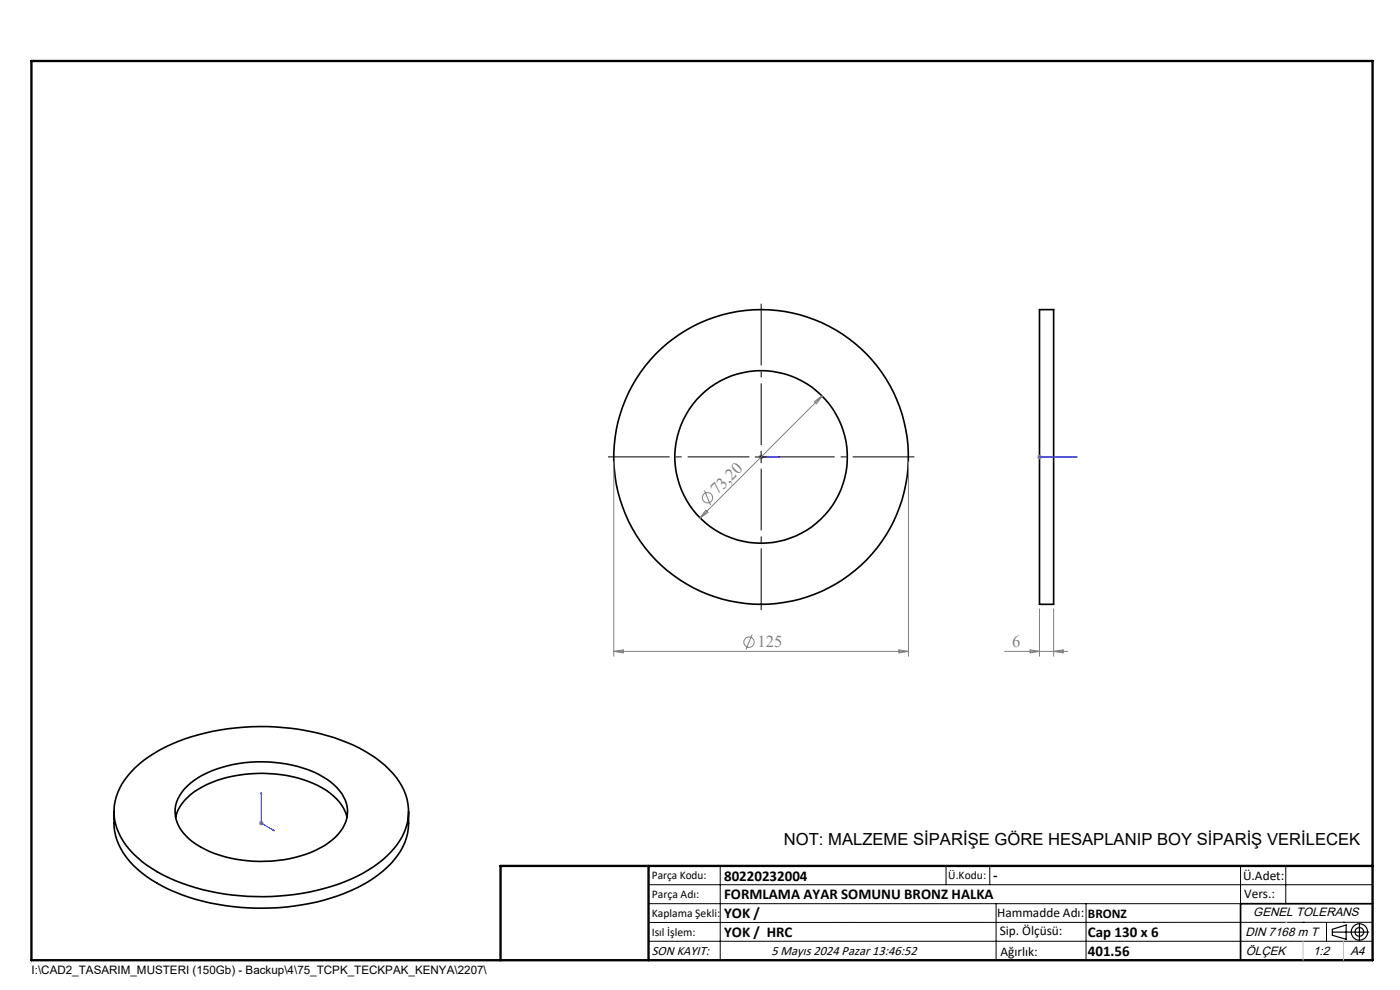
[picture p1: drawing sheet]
<svg xmlns="http://www.w3.org/2000/svg" width="297mm" height="210mm" viewBox="0 0 297 210" stroke-linecap="round" stroke-linejoin="round" font-family="sans-serif">
<g fill="none" stroke="#000" stroke-width=".35">
<path d="M220.5 65.7h3v62.5h-3zM24.2 172.1a13.8 13.8 0 0 0 5.9 13.1 38 38 0 0 0 19.1 7.1 48.5 48.5 0 0 0 27.7-4.6 19.8 19.8 0 0 0 9-9 14.9 14.9 0 0 0 .8-6.6M28.7 162.8a34.9 34.9 0 0 1 18.1-8 49.4 49.4 0 0 1 29.5 3.9 19.5 19.5 0 0 1 9.8 9.9 11.6 11.6 0 0 1-3.1 12.1 30.5 30.5 0 0 1-15.8 8.2 50.3 50.3 0 0 1-32.7-3.3 20.4 20.4 0 0 1-9.3-8.9 11.5 11.5 0 0 1 2.7-13.1zM37.3 173.4a10 10 0 0 1 5.7-6.5 28.3 28.3 0 0 1 26.3 .8 9.8 9.8 0 0 1 4.3 5.7M39.1 167.3a19.9 19.9 0 0 1 11.6-5.3 27.6 27.6 0 0 1 18.6 3.2 8.4 8.4 0 0 1 4.4 7.5 9.3 9.3 0 0 1-4.9 6.7 28.7 28.7 0 0 1-24.4 1.2 12.1 12.1 0 0 1-6.8-6.1 6.7 6.7 0 0 1 1.5-7.2zM291.2 191.7h-28v12"/>
<circle cx="161.5" cy="96.9" r="31.3"/>
<circle cx="161.5" cy="97" r="18.3"/>
</g>
<g fill="none" stroke="#808080" stroke-width=".21">
<path d="M130.2 97.9v41.3M161 96.9h1M161.1 96.6l.7 .7M161.5 96.4v1M172.8 85.2l1.6-1.2-1.2 1.6zM174.4 84l-25.9 25.9M192.7 97.9v41.3M220 96.9h1.1M220.2 96.6l.7 .7M220.5 96.4v1M220.9 96.6l-.7 .7M149.4 104l1.3 3.1"/>
<path d="M149.7 108.2l.5 .5-1.7 1.2zM130.2 138.2h62.5M130.2 138.2l2-.3v.6zM159.5 134.6l-1.2 3.2M190.7 137.9l2 .3-2 .3zM213.1 138.2h13.4M218.5 137.9l2 .3-2 .3zM220.5 129.2v10M223.5 129.2v10M223.5 138.2l2-.3v.6zM54.9 174.6h1.1M55.1 174.3l.7 .7"/>
<path d="M55.4 174.1v1M55.8 174.3l-.7 .7"/>
<circle cx="150.1" cy="105.6" r="1.1"/>
<circle cx="158.9" cy="136.2" r="1.09"/>
</g>
<g fill="none" stroke="#000" stroke-width=".25">
<path d="M282.6 197.7h7.8M282.6 197.1l3-.9v3l-3-.8zM288.4 195.8v3.8M106.2 203.7h185"/>
<circle cx="288.4" cy="197.7" r="1.74"/>
<circle cx="288.4" cy="197.7" r=".93"/>
</g>
<path d="M161.4 96.9h.2zM161.5 96.9h.1M161.5 96.9h4M165.5 96.9h-.4h.4M220.4 96.9h.2zM220.5 96.9h.1M220.5 96.9h8M228.5 96.9h-.4h.4M55.4 168.1l.1 .3h-.1zM55.4 168.1v6.5l2.8 1.6M58 176l.2 .2h-.2z" fill="none" stroke="#00f" stroke-width=".21"/>
<path d="M159 96.9h-30M161.5 94.4v-30M161.5 99.4v30M164 96.9h30" fill="none" stroke="#000" stroke-width=".21" stroke-dasharray="15.2 1.3 1.3 1.3" stroke-dashoffset="2.1" stroke-linecap="butt"/>
<g fill="none" stroke="#000" stroke-width=".21">
<path d="M160.2 96.9h2.5M161.5 95.7v2.5M137.6 187.7h153.6M137.6 191.7h153.6M137.6 199.7h153.6M152.8 183.7v20M200.7 183.7v4M210 183.7v4M211.3 191.7v12M230.4 191.7v12M263.2 183.7v20M272.8 183.7v8"/>
<path d="M276.4 195.6h.1M281.4 195.6v4.1M285 195.6h.1M291.2 195.6l-153.6 .1"/>
</g>
<path d="M6.7 12.9h284.5v190.8h-284.5zM137.6 183.7v20M291.2 183.7h-185v20" fill="none" stroke="#000" stroke-width=".5"/>
<path d="M276.4 199.7v4M285 199.7v4" fill="none" stroke="#c0c0c0" stroke-width=".21"/>
<path d="M272.8 195.6h.1" fill="none" stroke="#c0c0c0" stroke-width=".25"/>
<g fill="#00f">
<path d="M165.1 96.9h.4zM161.4 96.9h.2z"/>
<path d="M220.4 96.9h.2zM228.1 96.9h.4zM58 176l.2 .2h-.2zM55.4 168.1l.1 .3h-.1z"/>
</g>
<g font-size="3.5" fill="#808080">
<text x="152.2" y="105.1" transform="rotate(-45 152.2 105.1)">73,20</text>
<text x="160.7" y="137.3">125</text>
<text x="214.7" y="137.3">6</text>
</g>
<text font-size="3.5" x="166.3" y="179.3">NOT: MALZEME SİPARİŞE GÖRE HESAPLANIP BOY SİPARİŞ VERİLECEK</text>
<g font-size="3.2">
<text x="153.6" y="186.8">80220232004</text>
<text x="153.6" y="190.8">FORMLAMA AYAR SOMUNU BRONZ HALKA</text>
<text x="210.7" y="186.6">-</text>
<text x="153.6" y="194.8">YOK /</text>
<text x="153.6" y="198.8">YOK / HRC</text>
<text x="230.8" y="198.7">Cap 130 x 6</text>
<text x="230.8" y="202.8">401.56</text>
</g>
<g font-size="2.8">
<text x="263.7" y="186.7">Ü.Adet:</text>
<text x="263.9" y="190.5">Vers.:</text>
<text x="211.5" y="194.5">Hammadde Adı:</text>
<text x="230.8" y="194.7">BRONZ</text>
<text x="138.3" y="202.6">SON KAYIT:</text>
<text x="163.6" y="202.6">5 Mayıs 2024 Pazar 13:46:52</text>
<text x="212.1" y="198.4">Sip. Ölçüsü:</text>
<text x="212.2" y="202.7">Ağırlık:</text>
</g>
<g font-size="2.6">
<text x="265.9" y="194.4">GENEL TOLERANS</text>
<text x="264.2" y="198.5">DIN 7168 m T</text>
<text x="264.3" y="202.6">ÖLÇEK</text>
<text x="278.5" y="202.6">1:2</text>
<text x="286.5" y="202.6">A4</text>
</g>
<g font-size="2.5">
<text x="138.3" y="186.4">Parça Kodu:</text>
<text x="138.3" y="190.5">Parça Adı:</text>
<text x="201.2" y="186.5">Ü.Kodu:</text>
<text x="138.3" y="194.5">Kaplama Şekli:</text>
<text x="138.3" y="198.6">Isıl İşlem:</text>
<text x="6.7" y="206.7">I:\CAD2_TASARIM_MUSTERI (150Gb) - Backup\4\75_TCPK_TECKPAK_KENYA\2207\</text>
</g>
</svg>
